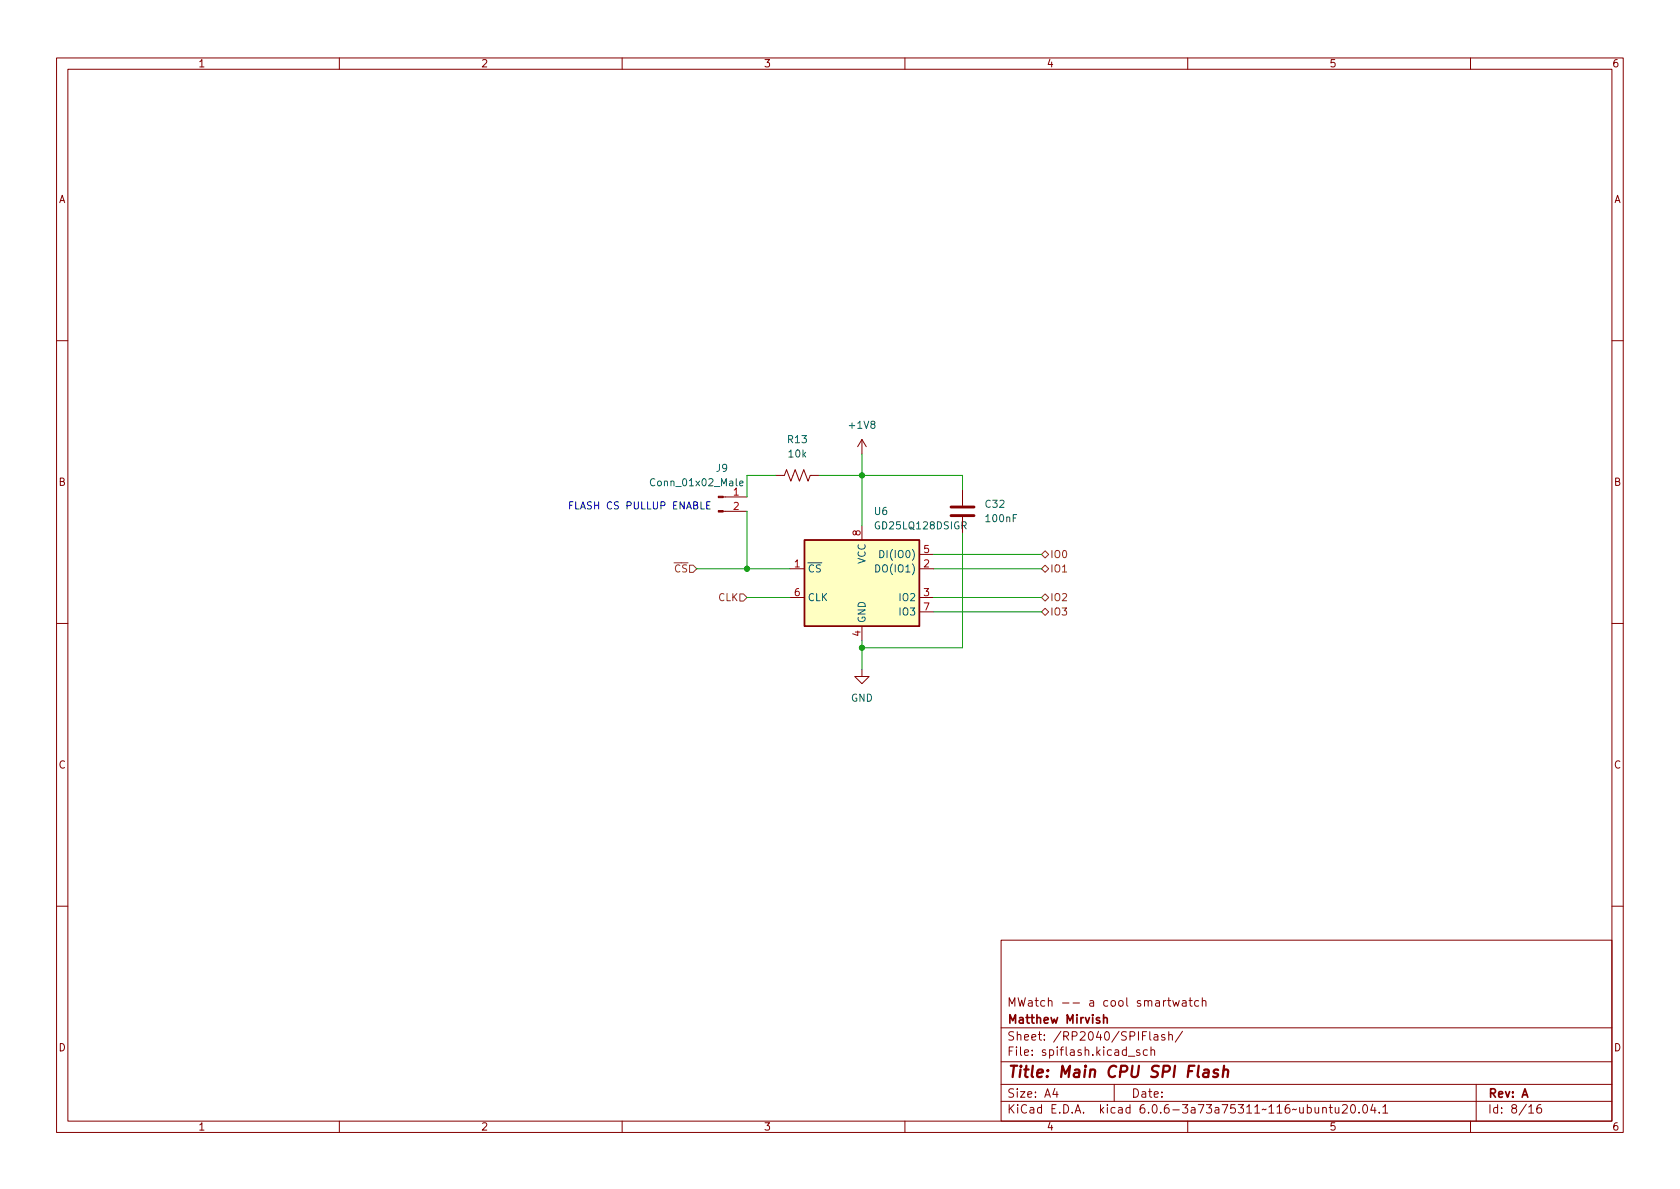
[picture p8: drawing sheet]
<svg xmlns="http://www.w3.org/2000/svg" width="297mm" height="210mm" viewBox="0 0 297 210" stroke-linecap="round" stroke-linejoin="round" font-family="sans-serif">
<g fill="none" stroke="#840000" stroke-width=".18">
<path d="M10 10.2h277v190.1h-277zM12 12.2h273v186.1h-273zM60 10.2v2M110 10.2v2M160 10.2v2M210 10.2v2M260 10.2v2M10 60.2h2M152.4 77.7v2.6M152.4 77.7l-.8 1.3M152.4 77.7l.8 1.3M285 60.2h2"/>
<path d="M127.9 90.4h4.2M127.9 87.9h4.2M137.2 84.1h1.5l.4-1 .7 2 .8-2 .8 2 .7-2 .8 2 .4-1h1.5M152.4 93v2.5M162.6 98h2.5M170.2 86.6v2.8M170.2 91.4v2.8M10 110.2h2M139.7 100.6h2.5M139.7 105.7h2.5M152.4 118.4v1.2h1.3l-1.3 1.3-1.3-1.3h1.3M152.4 110.7v2.6"/>
<path d="M162.6 100.6h2.5M162.6 105.7h2.5M162.6 108.2h2.5M285 110.2h2M10 160.2h2M177 166.3h108v32h-108zM205.7 176.9v1M206.1 176.9l-.2 .1-.2 .2M206.4 176.9h.6M206.6 176.4v1.3l.4 .2M207.4 176.9l.2 1 .3-.7 .3 .7 .3-1M209.1 177h.5l.1 .9"/>
<path d="M209.7 177.3l-.5 .1a.29 .29 0 0 0-.2 .2 .29 .29 0 0 0 .2 .3h.5M210.2 176.9h.6M210.4 176.4v1.3l.4 .2M211.9 177l-.4-.1-.3 .3v.4l.2 .3h.5M212.6 177.1l.2-.2 .3 .1 .1 .9M212.6 176.4v1.5M285 160.2h2M60 198.3v2M110 198.3v2M160 198.3v2M177 194.8h108M177 191.8h108"/>
<path d="M177 187.8h108M177 181.8h108M186.5 192.5l-.4 1h1M186.9 193v1M197 191.8v3M199.5 186.8h1.1M201.5 185.7l-.4-.1-.2 .2 .1 .3 .5 .1v.4h-.6M202.9 185.7l-.5-.1-.3 .3v.4l.2 .3h.6M203.3 182.4v1.3l.2 .2M203.5 185.8l.2-.2 .4 .1v.9M203.5 185.1v1.5M204.1 183h.5l.1 .9"/>
<path d="M204.7 183.3l-.5 .1a.29 .29 0 0 0-.2 .2 .29 .29 0 0 0 .2 .3h.5M205.9 183l-.3-.1-.2 .2v.3l.5 .1v.4h-.5M206.6 183.1l.3-.2 .3 .1 .1 .9M206.6 182.4v1.5M209.1 182.4l-1.3 1.9M210 198.3v2M233.9 196l.2-.2 .3 .1 .1 .9M233.9 195.8v1M235 195.8h.6M235.2 195.3v1.3l.4 .2M236.1 195.8v1h.4l.2-.1M236.7 195.8v1"/>
<path d="M237.4 195.5l.5-.2 .2 .2 .1 .3-.9 1h.9M239 195.4l.1-.1a.81 .81 0 0 1 .6 .7 .81 .81 0 0 1-.3 .8h-.1a.81 .81 0 0 1-.6-.6 .81 .81 0 0 1 .3-.8zM240.3 196.7v.1M241.1 195.5l.2-.2a.81 .81 0 0 1 .6 .7 .81 .81 0 0 1-.3 .8h-.2a.81 .81 0 0 1-.3-1.3zM242.7 195.3l-.3 1h.9M243.1 195.8v1M243.9 196.7v.1M244.5 195.8l.4-.5v1.5M244.5 196.8h.9M260 198.3v2M261 191.8v6.5M270.3 195.8l.4-.5v1.5"/>
<path d="M270.3 196.8h.9M272.4 195.3a.59 .59 0 0 0-.7 .7v.5l.2 .3h.4l.2-.1 .1-.5-.2-.2-.4-.1-.3 .3"/>
</g>
<path d="M212.9 189.2l.2-.1 .6 .1-.1 1.3M213.7 189.6l-.7 .1a.4 .4 0 0 0-.3 .3 .4 .4 0 0 0 .2 .5l.7-.1M215.4 189.2a.49 .49 0 0 0-.8 .3l.1 .2 .6 .2 .1 .2-.2 .3-.2 .1-.5-.1M216.3 189.3a.49 .49 0 0 1 .9 .1l-.2 1.1M216.4 188.5l-.2 2" fill="none" stroke="#840000" stroke-width=".4"/>
<path d="M195.1 179.4v1.5M195.1 180.1l.2-.2 .4 .1 .1 .9" fill="none" stroke="#840000" stroke-width=".3"/>
<path d="M142.2 95.5h20.4v15.2h-20.4z" fill="#ffffc2" stroke="#ffffc2" stroke-width=".18"/>
<path d="M142.2 95.5h20.4v15.2h-20.4z" fill="none" stroke="#840000" stroke-width=".25"/>
<path d="M130.8 85.5l.6-.1-.1-.3h-.3l-.2 .1v.7h.5M154.8 99.9a.64 .64 0 0 1 .8 .6 .64 .64 0 0 1-.8 .7zM155.6 97.3a.64 .64 0 0 1 .7 .7 .64 .64 0 0 1-.7 .6z" fill="none" stroke="#006464" stroke-width=".18"/>
<path d="M168.1 91.2h4.1M168.1 89.7h4.1" fill="none" stroke="#840000" stroke-width=".51"/>
<g fill="#840000" stroke="#840000" stroke-width=".18">
<path d="M127 90.3h.9v.2h-.9z"/>
<path d="M127 87.8h.9v.2h-.9z"/>
</g>
<path d="M121.9 99.9h.7l.6 .7-.6 .6h-.7zM184.1 98l.7-.6 .6 .6-.6 .7zM130.8 105h.6l.7 .7-.7 .6h-.6zM184.1 105.7l.7-.7 .6 .7-.6 .6zM184.1 100.6l.7-.7 .6 .7-.6 .6zM184.8 107.6l.6 .6-.6 .6-.7-.6z" fill="none" stroke="#725600" stroke-width=".18"/>
<path d="M123.9 88.7v1.3h.6M125 89.3h.4M125.6 88.7h-.6v1.3h.6" fill="none" stroke="#0000c2" stroke-width=".18"/>
<path d="M132.1 90.4v10.2M137.2 84.1h-5.1v3.8M144.8 84.1h25.4v2.5M152.4 80.3v12.7M165.1 98h19M170.2 94.2v20.3h-17.8M123.2 100.6h16.5M132.1 105.7h7.6M152.4 113.3v5.1M165.1 100.6h19M165.1 108.2h19M165.1 105.7h19" fill="none" stroke="#009600" stroke-width=".18"/>
<g fill="#009600" stroke="#009600" stroke-width=".18">
<circle cx="152.4" cy="84.1" r=".46"/>
<circle cx="152.4" cy="114.5" r=".46"/>
<circle cx="132.1" cy="100.6" r=".46"/>
</g>
<text font-size="2.8" fill="#840000" x="178" y="190.6">Title: Main CPU SPI Flash</text>
<g font-size="2.1" fill="#840000">
<text x="178" y="178">MWatch -- a cool smartwatch</text>
<text x="178" y="184">Sheet: /RP2040/SPIFlash/</text>
<text x="178" y="181">Matthew Mirvish</text>
<text x="178" y="186.7">File: spiflash.kicad_sch</text>
<text x="178" y="196.9">KiCad E.D.A. kicad 6.0.6-3a73a75311~116~ubuntu20.04.1</text>
<text x="178" y="194.1">Size: A4</text>
<text x="200" y="194.1">Date:</text>
<text x="263" y="194.1">Rev: A</text>
<text x="263" y="196.9">Id: 8/16</text>
</g>
<g font-size="1.8" fill="#840000">
<text x="35" y="11.9">1</text>
<text x="85" y="11.9">2</text>
<text x="135" y="11.9">3</text>
<text x="185" y="11.9">4</text>
<text x="235" y="11.9">5</text>
<text x="285" y="11.9">6</text>
<text x="10.3" y="35.9">A</text>
<text x="285.3" y="35.9">A</text>
<text x="10.3" y="85.9">B</text>
<text x="285.3" y="85.9">B</text>
<text x="10.3" y="135.9">C</text>
<text x="285.3" y="135.9">C</text>
<text x="10.3" y="185.9">D</text>
<text x="285.3" y="185.9">D</text>
<text x="35" y="199.9">1</text>
<text x="85" y="199.9">2</text>
<text x="135" y="199.9">3</text>
<text x="185" y="199.9">4</text>
<text x="235" y="199.9">5</text>
<text x="285" y="199.9">6</text>
</g>
<g font-size="1.8" fill="#006464">
<text x="150.3" y="75.8">+1V8</text>
<text x="126.7" y="83.4">J9</text>
<text x="139.3" y="78.4">R13</text>
<text x="139.5" y="80.9">10k</text>
<text x="115.5" y="86">Conn_01x02_Male</text>
<text x="174.3" y="89.8">C32</text>
<text x="154.6" y="91.1">U6</text>
<text x="155" y="93.6">GD25LQ128DSIGR</text>
<text x="174.4" y="92.3">100nF</text>
<text x="142.7" y="101.2">~{CS}</text>
<text x="153" y="99.7" transform="rotate(-90 153 99.7)">VCC</text>
<text x="155.4" y="101.2">DO(IO1)</text>
<text x="156.3" y="98.7">DI(IO0)</text>
<text x="142.7" y="106.3">CLK</text>
<text x="159.2" y="106.3">IO2</text>
<text x="153" y="110.2" transform="rotate(-90 153 110.2)">GND</text>
<text x="159.2" y="108.8">IO3</text>
<text x="150.4" y="124.1">GND</text>
</g>
<g font-size="1.8" fill="#a90000">
<text x="129.7" y="87.6">1</text>
<text x="129.7" y="90.2">2</text>
<text x="152.1" y="94.7" transform="rotate(-90 152.1 94.7)">8</text>
<text x="140.5" y="100.3">1</text>
<text x="163.3" y="100.3">2</text>
<text x="163.3" y="97.8">5</text>
<text x="140.5" y="105.4">6</text>
<text x="163.3" y="105.4">3</text>
<text x="163.3" y="107.9">7</text>
<text x="152.1" y="112.5" transform="rotate(-90 152.1 112.5)">4</text>
</g>
<text font-size="1.8" fill="#0000c2" x="100.3" y="90.1">FLASH CS PULLUP ENABLE</text>
<g font-size="1.8" fill="#725600">
<text x="117.9" y="101.2">~{CS}</text>
<text x="185.6" y="98.7">IO0</text>
<text x="185.6" y="101.2">IO1</text>
<text x="127" y="106.3">CLK</text>
<text x="185.6" y="106.3">IO2</text>
<text x="185.6" y="108.8">IO3</text>
</g>
</svg>
